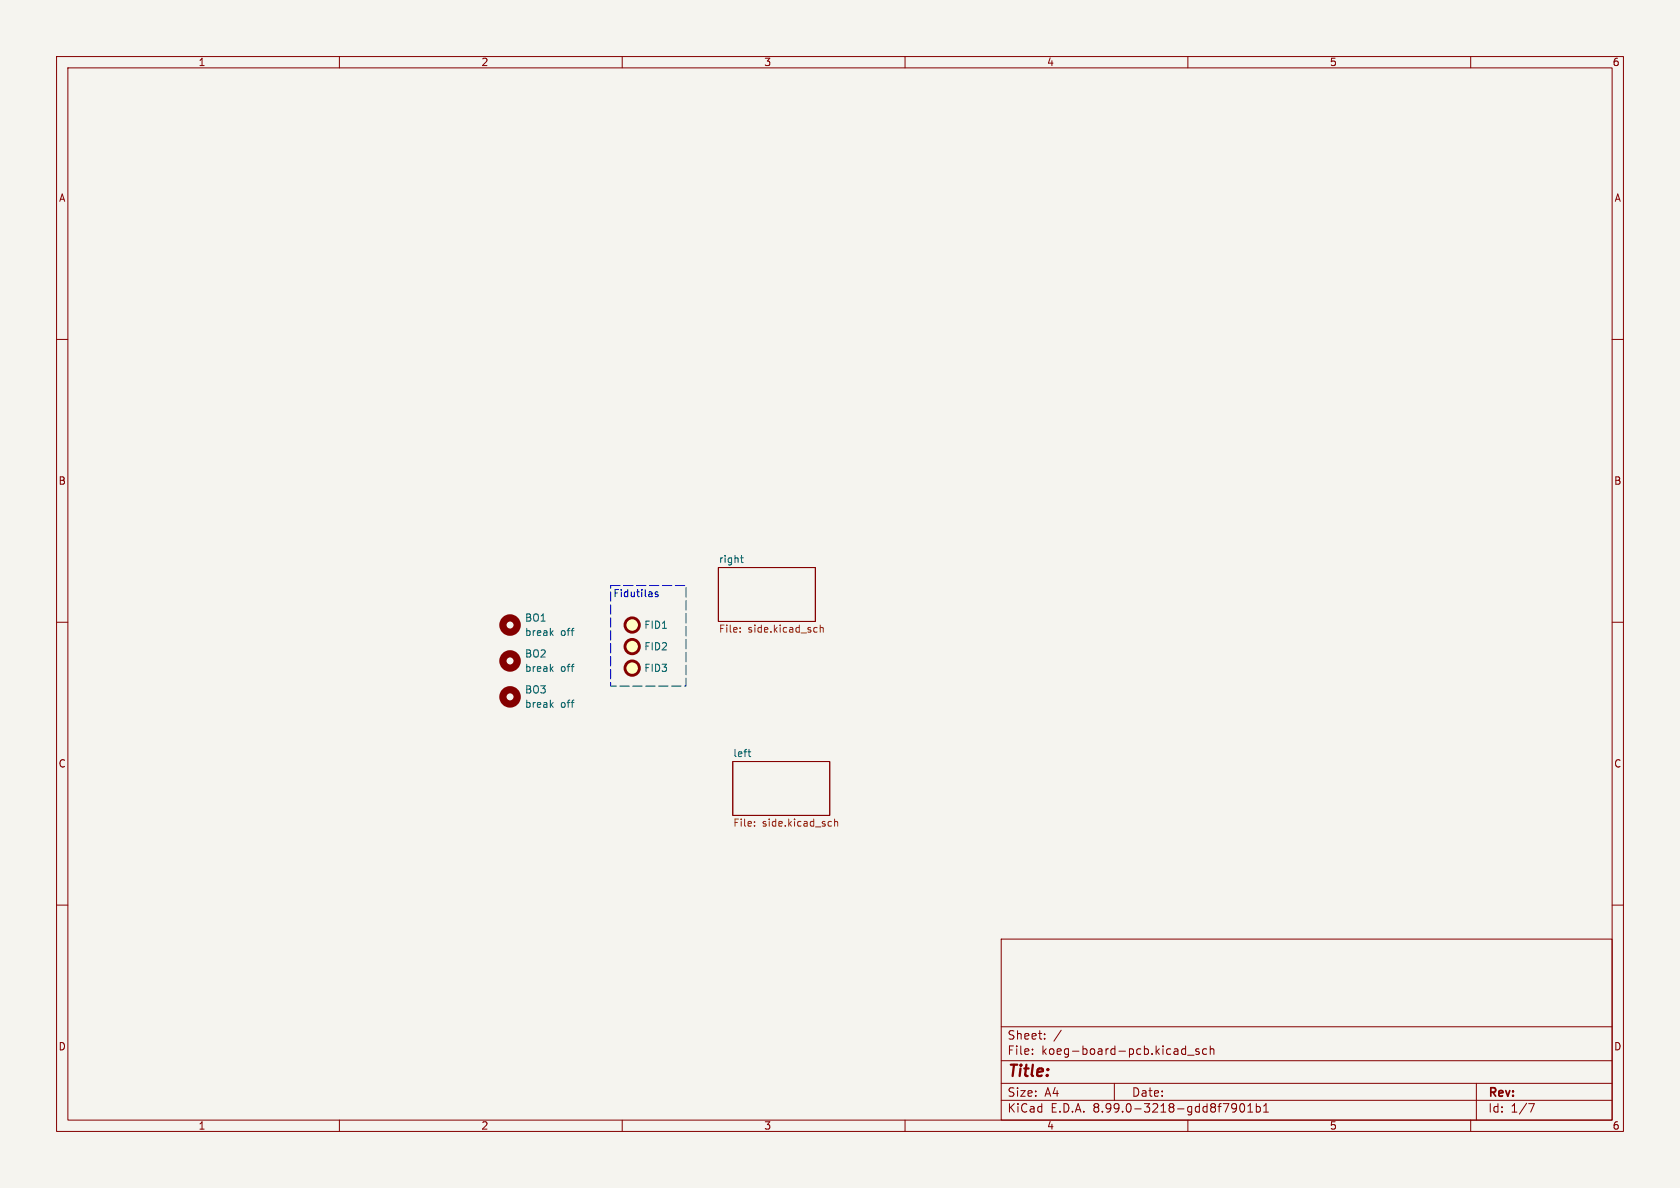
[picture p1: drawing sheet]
<svg xmlns="http://www.w3.org/2000/svg" width="297mm" height="210mm" viewBox="0 0 297 210" stroke-linecap="round" stroke-linejoin="round" font-family="sans-serif">
<path d="M0 0h297v210h-297z" fill="#f5f4ef" stroke="#f5f4ef" stroke-width=".18"/>
<g fill="none" stroke="#840000" stroke-width=".18">
<path d="M10 10h277v190h-277zM12 12h273v186h-273zM60 10v2M110 10v2M160 10v2M210 10v2M260 10v2M10 60h2M285 60h2M10 110h2M127 100.3h17.1v9.6h-17.1zM285 110h2"/>
<path d="M129.5 134.6h17.2v9.5h-17.2zM10 160h2M177 166h108v32h-108zM285 160h2M60 198v2M110 198v2M160 198v2M177 194.5h108M177 191.5h108M177 187.5h108M177 181.5h108M182.5 186.3v.1"/>
<path d="M182.5 185.5v.1M184.7 183.6v.1M184.7 182.8v.1M187.6 182.1l-1.3 2M197 191.5v3M209.2 185.4l.4 .1M209.6 184.9v1.5M209.6 186.3l-.4 .1M210 186.5h1.1M210 198v2M212 185.5l-.4-.1-.2 .2 .1 .2 .5 .2v.3h-.6M213.3 185.5l-.4-.1-.3 .3v.4l.1 .2h.6"/>
<path d="M214 185.5l.2-.1 .3 .1 .1 .9M214 184.9v1.5M218.6 195.7l-.3 .3h-.3l-.3-.3 .2-.5 .4-.1 .2 .1a.99 .99 0 0 1-.3 1.4h-.3M219.3 195.2l.2-.1a.81 .81 0 0 1 .6 .6 .81 .81 0 0 1-.3 .8l-.1 .1a.81 .81 0 0 1-.4-1.4zM220.6 196.6h.9M220.6 195.5l.4-.4v1.5M222.1 195.7l.4-.1 .3 .3v.4l-.1 .2h-.6M222.1 195.1v1.5M223.4 196.6h.8M223.4 195.5l.4-.4v1.5M260 198v2M261 191.5v6.5"/>
<path d="M270.2 195.1h1l-.6 1.5"/>
</g>
<path d="M130.9 98.6h.5M131.1 98.2v1.1l.3 .2M97.4 111.9l.4 .4M97.4 118.2l.4 .5M97.8 111.5l-.5 .5M97.8 117.8l-.5 .5M97.4 124.6l.4 .4M97.8 124.2l-.5 .5M132.2 132.9h.5M132.4 133.6l.3 .1" fill="none" stroke="#006464" stroke-width=".18"/>
<path d="M130.8 111.6v.2M130.8 111v.1M144.1 110.9l.4 .1M144.5 111.7l-.4 .1M145 111l.2-.1 .3 .1v.8M145 110.5v1.3M133.4 145.9v.2M133.4 145.3v.1M146.6 145.2l.4 .1M147 146l-.4 .1M147.5 145.3l.2-.1 .3 .1 .1 .8M147.5 144.8v1.3" fill="none" stroke="#725600" stroke-width=".18"/>
<g fill="none" stroke="#840000" stroke-width="1.3">
<circle cx="90.2" cy="110.5" r="1.27"/>
<circle cx="90.2" cy="116.8" r="1.27"/>
<circle cx="90.2" cy="123.2" r="1.27"/>
</g>
<g fill="#ffffc2" stroke="#ffffc2" stroke-width=".18">
<circle cx="111.8" cy="110.5" r="1.27"/>
<circle cx="111.8" cy="114.3" r="1.27"/>
<circle cx="111.8" cy="118.1" r="1.27"/>
</g>
<g fill="none" stroke="#840000" stroke-width=".51">
<circle cx="111.8" cy="110.5" r="1.27"/>
<circle cx="111.8" cy="114.3" r="1.27"/>
<circle cx="111.8" cy="118.1" r="1.27"/>
</g>
<path d="M116.3 104.7l-.3-.1-.2 .2 .1 .2 .4 .1v.3h-.5" fill="none" stroke="#0000c2" stroke-width=".18"/>
<path d="M107.9 103.5h13.4v17.8h-13.4z" fill="none" stroke="#0000c2" stroke-width=".18" stroke-dasharray="1.7 .6"/>
<text font-size="2.8" fill="#840000" x="178" y="190.9">Title:</text>
<g font-size="2.1" fill="#840000">
<text x="178" y="184">Sheet:</text>
<text x="178" y="186.7">File:</text>
<text x="184.1" y="186.7">koeg-board-pcb.kicad_sch</text>
<text x="178" y="196.9">KiCad</text>
<text x="178" y="194.1">Size:</text>
<text x="184.7" y="194.1">A4</text>
<text x="185.7" y="196.9">E.D.A.</text>
<text x="193.3" y="196.9">8.99.0-3218-gdd8f7901b1</text>
<text x="200" y="194.1">Date:</text>
<text x="263" y="194.3">Rev:</text>
<text x="263" y="196.9">Id:</text>
<text x="267.1" y="196.9">1/7</text>
</g>
<g font-size="1.8" fill="#840000">
<text x="35" y="11.9">1</text>
<text x="85" y="11.9">2</text>
<text x="135" y="11.9">3</text>
<text x="185" y="11.9">4</text>
<text x="235" y="11.9">5</text>
<text x="285" y="11.9">6</text>
<text x="10.3" y="35.9">A</text>
<text x="285.3" y="35.9">A</text>
<text x="10.3" y="85.9">B</text>
<text x="285.3" y="85.9">B</text>
<text x="10.3" y="135.9">C</text>
<text x="285.3" y="135.9">C</text>
<text x="10.3" y="185.9">D</text>
<text x="285.3" y="185.9">D</text>
<text x="35" y="199.9">1</text>
<text x="85" y="199.9">2</text>
<text x="135" y="199.9">3</text>
<text x="185" y="199.9">4</text>
<text x="235" y="199.9">5</text>
<text x="285" y="199.9">6</text>
</g>
<g font-size="1.8" fill="#006464">
<text x="127" y="99.6">right</text>
<text x="92.7" y="112.6">break</text>
<text x="92.7" y="110.1">BO1</text>
<text x="99.1" y="112.6">off</text>
<text x="113.8" y="111.4">FID1</text>
<text x="92.7" y="119">break</text>
<text x="92.7" y="116.4">BO2</text>
<text x="99.1" y="119">off</text>
<text x="113.8" y="115.2">FID2</text>
<text x="113.8" y="119">FID3</text>
<text x="92.7" y="125.3">break</text>
<text x="92.7" y="122.8">BO3</text>
<text x="99.1" y="125.3">off</text>
<text x="129.5" y="133.9">left</text>
</g>
<text font-size="1.8" fill="#0000c2" x="108.3" y="105.8">Fidutilas</text>
<g font-size="1.8" fill="#725600">
<text x="127" y="112.2">File:</text>
<text x="132.2" y="112.2">side.kicad_sch</text>
<text x="129.5" y="146.5">File:</text>
<text x="134.8" y="146.5">side.kicad_sch</text>
</g>
</svg>
